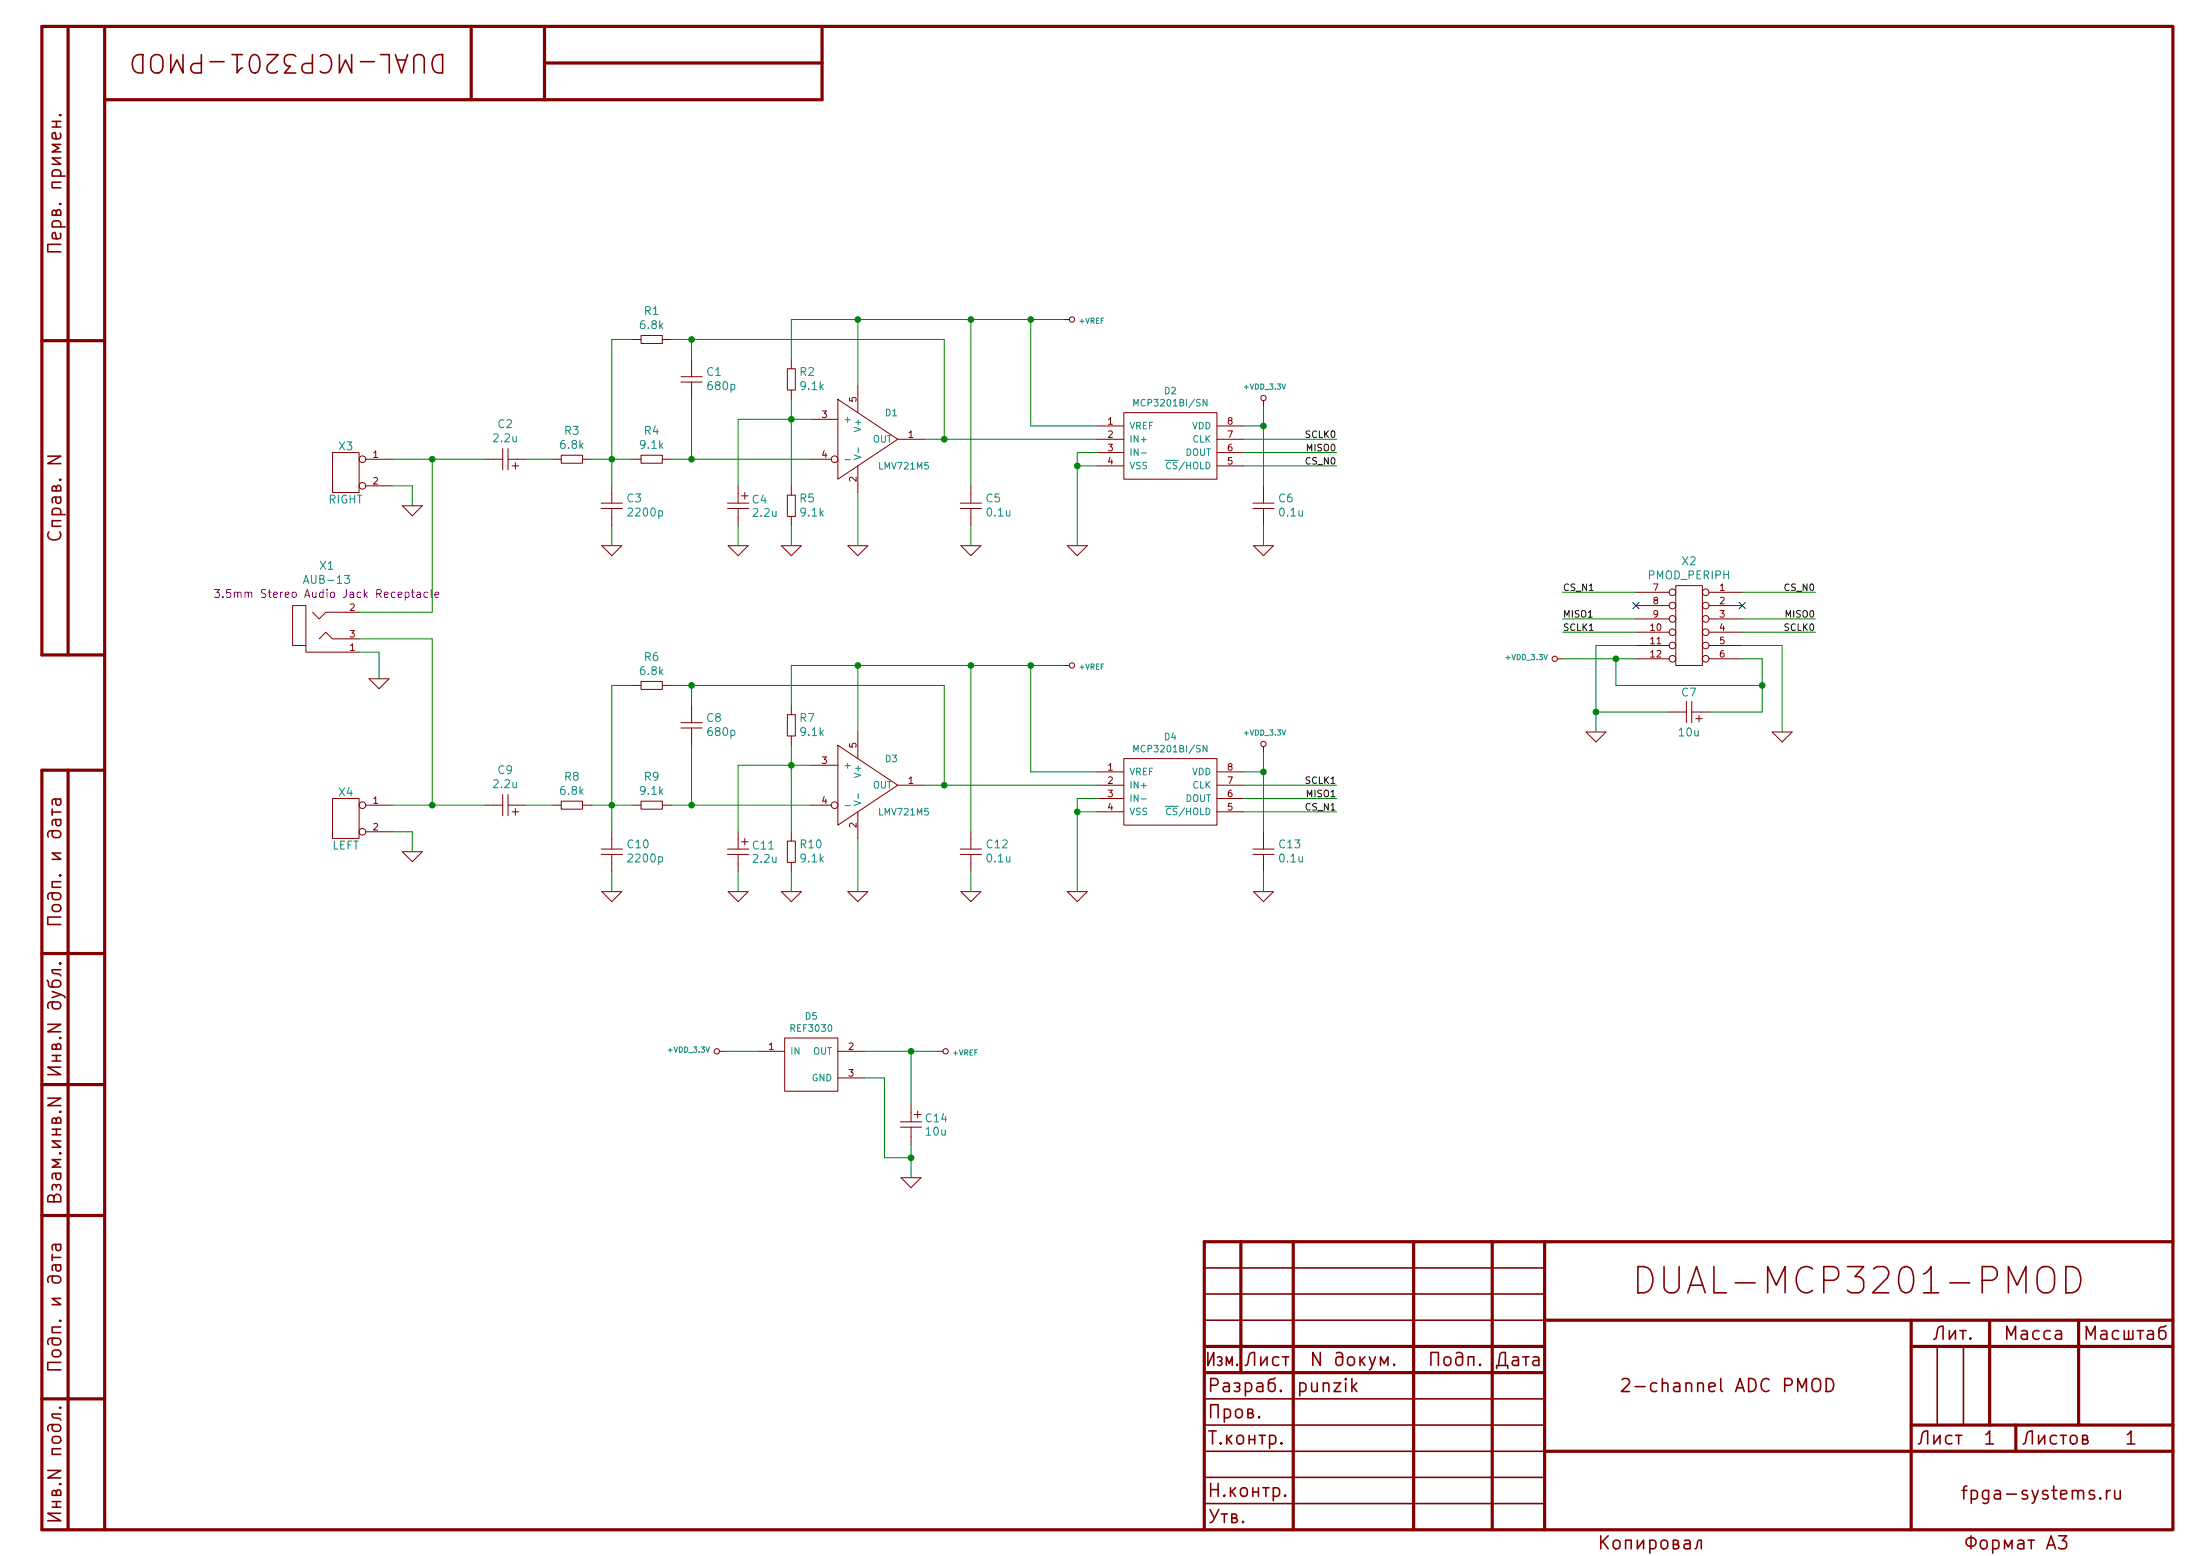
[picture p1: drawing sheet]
EESchema Schematic File Version 4
EELAYER 30 0
EELAYER END
$Descr A3 16535 11693
encoding utf-8
Sheet 1 1
Title "2-channel ADC PMOD"
Date "2021-01-25"
Rev "1.0"
Comp "fpga-systems.ru"
Comment1 "DUAL-MCP3201-PMOD"
Comment2 "punzik"
Comment3 ""
Comment4 ""
$EndDescr
$Comp
L dual-mcp3201-pmod:LMV721-5 D1
U 1 1
P 6500 3100
F 0 "D1" H 6650 3100 50  0000 L CNN
F 1 "LMV721M5" H 6600 2700 50  0000 L CNN
F 2 "Package_TO_SOT_SMD:SOT-23-5_HandSoldering" H 6500 3100 50  0001 C CNN
F 3 "" H 6500 3100 50  0001 C CNN
F 4 "X" H 6500 3100 50  0001 C CNN "Spice_Primitive"
F 5 "lmv721" H 6500 3100 50  0001 C CNN "Spice_Model"
F 6 "Y" H 6500 3100 50  0001 C CNN "Spice_Netlist_Enabled"
F 7 "3 4 1 5 2" H 6500 3100 50  0001 C CNN "Spice_Node_Sequence"
F 8 "spice/lmv721.lib" H 6500 3100 50  0001 C CNN "Spice_Lib_File"
F 9 "OpAMP" H 6500 3100 50  0001 C CNN "Description"
F 10 "SOT-23-5" H 6500 3100 50  0001 C CNN "Package"
F 11 "LMV721M5" H 6500 3100 50  0001 C CNN "PartNumber"
	1    6500 3100
	1    0    0    -1  
$EndComp
$Comp
L dual-mcp3201-pmod:Res R5
U 1 1
P 5950 3800
F 0 "R5" V 6003 3742 60  0000 R CNN
F 1 "9.1k" V 5897 3742 60  0000 R CNN
F 2 "Capacitor_SMD:C_0603_1608Metric_Pad1.05x0.95mm_HandSolder" H 5750 3775 60  0001 C CNN
F 3 "" H 5850 3875 60  0000 C CNN
F 4 "1%" H 5950 3875 60  0001 C CNN "Tolerance"
F 5 "0603" H 6050 4075 60  0001 C CNN "Package"
F 6 "-" H 6150 4175 60  0001 C CNN "PartNumber"
F 7 "SMD Resistor" H 5950 3800 50  0001 C CNN "Description"
	1    5950 3800
	0    -1   -1   0   
$EndComp
$Comp
L dual-mcp3201-pmod:Res R2
U 1 1
P 5950 2850
F 0 "R2" V 6003 2792 60  0000 R CNN
F 1 "9.1k" V 5897 2792 60  0000 R CNN
F 2 "Capacitor_SMD:C_0603_1608Metric_Pad1.05x0.95mm_HandSolder" H 5750 2825 60  0001 C CNN
F 3 "" H 5850 2925 60  0000 C CNN
F 4 "1%" H 5950 2925 60  0001 C CNN "Tolerance"
F 5 "0603" H 6050 3125 60  0001 C CNN "Package"
F 6 "-" H 6150 3225 60  0001 C CNN "PartNumber"
F 7 "SMD Resistor" H 5950 2850 50  0001 C CNN "Description"
	1    5950 2850
	0    -1   -1   0   
$EndComp
Wire Wire Line
	5950 3000 5950 3150
Wire Wire Line
	6100 3150 5950 3150
Connection ~ 5950 3150
Wire Wire Line
	5950 3150 5950 3650
$Comp
L dual-mcp3201-pmod:Res R4
U 1 1
P 4900 3450
F 0 "R4" H 4900 3667 60  0000 C CNN
F 1 "9.1k" H 4900 3561 60  0000 C CNN
F 2 "Capacitor_SMD:C_0603_1608Metric_Pad1.05x0.95mm_HandSolder" H 4700 3425 60  0001 C CNN
F 3 "" H 4800 3525 60  0000 C CNN
F 4 "1%" H 4900 3525 60  0001 C CNN "Tolerance"
F 5 "0603" H 5000 3725 60  0001 C CNN "Package"
F 6 "-" H 5100 3825 60  0001 C CNN "PartNumber"
F 7 "SMD Resistor" H 4900 3450 50  0001 C CNN "Description"
	1    4900 3450
	1    0    0    -1  
$EndComp
$Comp
L dual-mcp3201-pmod:Res R1
U 1 1
P 4900 2550
F 0 "R1" H 4900 2767 60  0000 C CNN
F 1 "6.8k" H 4900 2661 60  0000 C CNN
F 2 "Capacitor_SMD:C_0603_1608Metric_Pad1.05x0.95mm_HandSolder" H 4700 2525 60  0001 C CNN
F 3 "" H 4800 2625 60  0000 C CNN
F 4 "1%" H 4900 2625 60  0001 C CNN "Tolerance"
F 5 "0603" H 5000 2825 60  0001 C CNN "Package"
F 6 "-" H 5100 2925 60  0001 C CNN "PartNumber"
F 7 "SMD Resistor" H 4900 2550 50  0001 C CNN "Description"
	1    4900 2550
	1    0    0    -1  
$EndComp
$Comp
L dual-mcp3201-pmod:Cap C1
U 1 1
P 5200 2850
F 0 "C1" V 5253 2742 60  0000 R CNN
F 1 "680p" V 5147 2742 60  0000 R CNN
F 2 "Capacitor_SMD:C_0603_1608Metric_Pad1.05x0.95mm_HandSolder" H 5200 2850 60  0001 C CNN
F 3 "" H 5100 2925 60  0000 C CNN
F 4 "50V" H 5275 2775 50  0001 L CNN "Voltage"
F 5 "NP0" H 5300 3125 50  0001 C CNN "Type"
F 6 "-" H 5400 3225 50  0001 C CNN "Tolerance"
F 7 "0603" H 5500 3325 50  0001 C CNN "Package"
F 8 "-" H 5600 3425 50  0001 C CNN "PartNumber"
F 9 "SMD Ceramic Capacitor NP0" H 5200 2850 50  0001 C CNN "Description"
	1    5200 2850
	0    -1   -1   0   
$EndComp
Wire Wire Line
	5050 3450 5200 3450
Wire Wire Line
	5200 3000 5200 3450
Connection ~ 5200 3450
Wire Wire Line
	5200 3450 6100 3450
Wire Wire Line
	5050 2550 5200 2550
Wire Wire Line
	7100 2550 7100 3300
Wire Wire Line
	7100 3300 6950 3300
Wire Wire Line
	5200 2700 5200 2550
Connection ~ 5200 2550
Wire Wire Line
	5200 2550 7100 2550
$Comp
L dual-mcp3201-pmod:Cap C3
U 1 1
P 4600 3800
F 0 "C3" V 4653 3692 60  0000 R CNN
F 1 "2200p" V 4547 3692 60  0000 R CNN
F 2 "Capacitor_SMD:C_0603_1608Metric_Pad1.05x0.95mm_HandSolder" H 4600 3800 60  0001 C CNN
F 3 "" H 4500 3875 60  0000 C CNN
F 4 "50V" H 4675 3725 50  0001 L CNN "Voltage"
F 5 "NP0" H 4700 4075 50  0001 C CNN "Type"
F 6 "-" H 4800 4175 50  0001 C CNN "Tolerance"
F 7 "0603" H 4900 4275 50  0001 C CNN "Package"
F 8 "-" H 5000 4375 50  0001 C CNN "PartNumber"
F 9 "SMD Ceramic Capacitor NP0" H 4600 3800 50  0001 C CNN "Description"
	1    4600 3800
	0    -1   -1   0   
$EndComp
$Comp
L dual-mcp3201-pmod:Res R3
U 1 1
P 4300 3450
F 0 "R3" H 4300 3667 60  0000 C CNN
F 1 "6.8k" H 4300 3561 60  0000 C CNN
F 2 "Capacitor_SMD:C_0603_1608Metric_Pad1.05x0.95mm_HandSolder" H 4100 3425 60  0001 C CNN
F 3 "" H 4200 3525 60  0000 C CNN
F 4 "1%" H 4300 3525 60  0001 C CNN "Tolerance"
F 5 "0603" H 4400 3725 60  0001 C CNN "Package"
F 6 "-" H 4500 3825 60  0001 C CNN "PartNumber"
F 7 "SMD Resistor" H 4300 3450 50  0001 C CNN "Description"
	1    4300 3450
	1    0    0    -1  
$EndComp
Wire Wire Line
	4450 3450 4600 3450
Wire Wire Line
	4600 3650 4600 3450
Connection ~ 4600 3450
Wire Wire Line
	4600 3450 4750 3450
Wire Wire Line
	4750 2550 4600 2550
Wire Wire Line
	4600 2550 4600 3450
$Comp
L dual-mcp3201-pmod:GND #PWR03
U 1 1
P 4600 4100
F 0 "#PWR03" H 4600 4100 30  0001 C CNN
F 1 "GND" H 4600 4030 30  0001 C CNN
F 2 "" H 4600 4100 60  0000 C CNN
F 3 "" H 4600 4100 60  0000 C CNN
	1    4600 4100
	1    0    0    -1  
$EndComp
Wire Wire Line
	4600 4100 4600 3950
$Comp
L dual-mcp3201-pmod:GND #PWR05
U 1 1
P 5950 4100
F 0 "#PWR05" H 5950 4100 30  0001 C CNN
F 1 "GND" H 5950 4030 30  0001 C CNN
F 2 "" H 5950 4100 60  0000 C CNN
F 3 "" H 5950 4100 60  0000 C CNN
	1    5950 4100
	1    0    0    -1  
$EndComp
Wire Wire Line
	5950 4100 5950 3950
$Comp
L dual-mcp3201-pmod:GND #PWR06
U 1 1
P 6450 4100
F 0 "#PWR06" H 6450 4100 30  0001 C CNN
F 1 "GND" H 6450 4030 30  0001 C CNN
F 2 "" H 6450 4100 60  0000 C CNN
F 3 "" H 6450 4100 60  0000 C CNN
	1    6450 4100
	1    0    0    -1  
$EndComp
Wire Wire Line
	6450 4100 6450 3700
Connection ~ 7100 3300
$Comp
L dual-mcp3201-pmod:CapPol C2
U 1 1
P 3800 3450
F 0 "C2" H 3800 3717 60  0000 C CNN
F 1 "2.2u" H 3800 3611 60  0000 C CNN
F 2 "Capacitor_Tantalum_SMD:CP_EIA-3216-18_Kemet-A_Pad1.58x1.35mm_HandSolder" H 3800 3450 60  0001 C CNN
F 3 "" H 3700 3525 60  0000 C CNN
F 4 "10V" H 3875 3375 50  0001 L CNN "Voltage"
F 5 "Tantalum" H 3900 3725 50  0001 C CNN "Type"
F 6 "-" H 4000 3825 50  0001 C CNN "Tolerance"
F 7 "A-CASE" H 4100 3925 50  0001 C CNN "Package"
F 8 "293D225X9010A2TE3" H 4200 4025 50  0001 C CNN "PartNumber"
F 9 "SMD Tantalum Capacitor" H 3800 3450 50  0001 C CNN "Description"
	1    3800 3450
	-1   0    0    -1  
$EndComp
Wire Wire Line
	3950 3450 4150 3450
$Comp
L dual-mcp3201-pmod:CapPol C14
U 1 1
P 6850 8450
F 0 "C14" V 6800 8350 60  0000 R CNN
F 1 "10u" V 6900 8350 60  0000 R CNN
F 2 "Capacitor_Tantalum_SMD:CP_EIA-3216-18_Kemet-A_Pad1.58x1.35mm_HandSolder" H 6850 8450 60  0001 C CNN
F 3 "" H 6750 8525 60  0000 C CNN
F 4 "10V" H 6925 8375 50  0001 L CNN "Voltage"
F 5 "Tantalum" H 6950 8725 50  0001 C CNN "Type"
F 6 "-" H 7050 8825 50  0001 C CNN "Tolerance"
F 7 "A-CASE" H 7150 8925 50  0001 C CNN "Package"
F 8 "293D106X9010A2TE3" H 7250 9025 50  0001 C CNN "PartNumber"
F 9 "SMD Tantalum Capacitor" H 6850 8450 50  0001 C CNN "Description"
	1    6850 8450
	0    -1   1    0   
$EndComp
$Comp
L dual-mcp3201-pmod:GND #PWR025
U 1 1
P 6850 8850
F 0 "#PWR025" H 6850 8850 30  0001 C CNN
F 1 "GND" H 6850 8780 30  0001 C CNN
F 2 "" H 6850 8850 60  0000 C CNN
F 3 "" H 6850 8850 60  0000 C CNN
	1    6850 8850
	1    0    0    -1  
$EndComp
Wire Wire Line
	6850 8850 6850 8700
Wire Wire Line
	7300 3650 7300 2400
Wire Wire Line
	6450 2400 6450 2900
$Comp
L dual-mcp3201-pmod:GND #PWR04
U 1 1
P 5550 4100
F 0 "#PWR04" H 5550 4100 30  0001 C CNN
F 1 "GND" H 5550 4030 30  0001 C CNN
F 2 "" H 5550 4100 60  0000 C CNN
F 3 "" H 5550 4100 60  0000 C CNN
	1    5550 4100
	1    0    0    -1  
$EndComp
Wire Wire Line
	5550 4100 5550 3950
Wire Wire Line
	5550 3650 5550 3150
Wire Wire Line
	5550 3150 5950 3150
$Comp
L dual-mcp3201-pmod:+VDD_3.3V #PWR023
U 1 1
P 5450 7900
F 0 "#PWR023" H 5450 7860 30  0001 C CNN
F 1 "+VDD_3.3V" V 5459 8008 40  0000 L CNN
F 2 "" H 5450 7900 60  0000 C CNN
F 3 "" H 5450 7900 60  0000 C CNN
	1    5450 7900
	0    -1   -1   0   
$EndComp
$Comp
L dual-mcp3201-pmod:+VREF #PWR024
U 1 1
P 7050 7900
F 0 "#PWR024" H 7050 7860 30  0001 C CNN
F 1 "+VREF" V 7059 8008 40  0000 L CNN
F 2 "" H 7050 7900 60  0000 C CNN
F 3 "" H 7050 7900 60  0000 C CNN
	1    7050 7900
	0    1    1    0   
$EndComp
$Comp
L dual-mcp3201-pmod:MCP3201 D2
U 1 1
P 8800 3100
F 0 "D2" H 8800 3265 50  0000 C CNN
F 1 "MCP3201BI/SN" H 8800 3174 50  0000 C CNN
F 2 "Package_SO:SOP-8_3.76x4.96mm_P1.27mm" H 8800 3100 50  0001 C CNN
F 3 "" H 8800 3100 50  0001 C CNN
F 4 "ADC" H 8800 3100 50  0001 C CNN "Description"
F 5 "SO-8-150" H 8800 3100 50  0001 C CNN "Package"
F 6 "MCP3201BI/SN" H 8800 3100 50  0001 C CNN "PartNumber"
	1    8800 3100
	1    0    0    -1  
$EndComp
$Comp
L dual-mcp3201-pmod:REF30xx D5
U 1 1
P 6100 7800
F 0 "D5" H 6100 7965 50  0000 C CNN
F 1 "REF3030" H 6100 7874 50  0000 C CNN
F 2 "Package_TO_SOT_SMD:SOT-23_Handsoldering" H 6100 7800 50  0001 C CNN
F 3 "" H 6100 7800 50  0001 C CNN
F 4 "LDO Reference Voltage Source" H 6100 7800 50  0001 C CNN "Description"
F 5 "SOT-23-3" H 6100 7800 50  0001 C CNN "Package"
F 6 "REF3030" H 6100 7800 50  0001 C CNN "PartNumber"
	1    6100 7800
	1    0    0    -1  
$EndComp
Wire Wire Line
	7100 3300 8250 3300
$Comp
L dual-mcp3201-pmod:GND #PWR08
U 1 1
P 8100 4100
F 0 "#PWR08" H 8100 4100 30  0001 C CNN
F 1 "GND" H 8100 4030 30  0001 C CNN
F 2 "" H 8100 4100 60  0000 C CNN
F 3 "" H 8100 4100 60  0000 C CNN
	1    8100 4100
	1    0    0    -1  
$EndComp
Wire Wire Line
	8100 4100 8100 3500
Wire Wire Line
	8100 3400 8250 3400
Wire Wire Line
	8250 3500 8100 3500
Connection ~ 8100 3500
Wire Wire Line
	8100 3500 8100 3400
$Comp
L dual-mcp3201-pmod:+VREF #PWR01
U 1 1
P 8000 2400
F 0 "#PWR01" H 8000 2360 30  0001 C CNN
F 1 "+VREF" V 8009 2508 40  0000 L CNN
F 2 "" H 8000 2400 60  0000 C CNN
F 3 "" H 8000 2400 60  0000 C CNN
	1    8000 2400
	0    1    1    0   
$EndComp
Wire Wire Line
	5950 2700 5950 2400
Wire Wire Line
	5950 2400 6450 2400
Connection ~ 6450 2400
Wire Wire Line
	5450 7900 5700 7900
Wire Wire Line
	7050 7900 6850 7900
$Comp
L dual-mcp3201-pmod:Cap C5
U 1 1
P 7300 3800
F 0 "C5" V 7353 3692 60  0000 R CNN
F 1 "0.1u" V 7247 3692 60  0000 R CNN
F 2 "Capacitor_SMD:C_0603_1608Metric_Pad1.05x0.95mm_HandSolder" H 7300 3800 60  0001 C CNN
F 3 "" H 7200 3875 60  0000 C CNN
F 4 "16V" H 7375 3725 50  0001 L CNN "Voltage"
F 5 "X7R" H 7400 4075 50  0001 C CNN "Type"
F 6 "-" H 7500 4175 50  0001 C CNN "Tolerance"
F 7 "0603" H 7600 4275 50  0001 C CNN "Package"
F 8 "-" H 7700 4375 50  0001 C CNN "PartNumber"
F 9 "SMD Ceramic Capacitor X7R" H 7300 3800 50  0001 C CNN "Description"
	1    7300 3800
	0    -1   -1   0   
$EndComp
$Comp
L dual-mcp3201-pmod:GND #PWR07
U 1 1
P 7300 4100
F 0 "#PWR07" H 7300 4100 30  0001 C CNN
F 1 "GND" H 7300 4030 30  0001 C CNN
F 2 "" H 7300 4100 60  0000 C CNN
F 3 "" H 7300 4100 60  0000 C CNN
	1    7300 4100
	1    0    0    -1  
$EndComp
Wire Wire Line
	7300 4100 7300 3950
Wire Wire Line
	7750 3200 8250 3200
Wire Wire Line
	7750 3200 7750 2400
Connection ~ 7750 2400
$Comp
L dual-mcp3201-pmod:Cap C6
U 1 1
P 9500 3800
F 0 "C6" V 9553 3692 60  0000 R CNN
F 1 "0.1u" V 9447 3692 60  0000 R CNN
F 2 "Capacitor_SMD:C_0603_1608Metric_Pad1.05x0.95mm_HandSolder" H 9500 3800 60  0001 C CNN
F 3 "" H 9400 3875 60  0000 C CNN
F 4 "16V" H 9575 3725 50  0001 L CNN "Voltage"
F 5 "X7R" H 9600 4075 50  0001 C CNN "Type"
F 6 "-" H 9700 4175 50  0001 C CNN "Tolerance"
F 7 "0603" H 9800 4275 50  0001 C CNN "Package"
F 8 "-" H 9900 4375 50  0001 C CNN "PartNumber"
F 9 "SMD Ceramic Capacitor X7R" H 9500 3800 50  0001 C CNN "Description"
	1    9500 3800
	0    -1   -1   0   
$EndComp
$Comp
L dual-mcp3201-pmod:GND #PWR09
U 1 1
P 9500 4100
F 0 "#PWR09" H 9500 4100 30  0001 C CNN
F 1 "GND" H 9500 4030 30  0001 C CNN
F 2 "" H 9500 4100 60  0000 C CNN
F 3 "" H 9500 4100 60  0000 C CNN
	1    9500 4100
	1    0    0    -1  
$EndComp
Wire Wire Line
	9500 4100 9500 3950
Wire Wire Line
	9500 3650 9500 3200
Wire Wire Line
	9500 3200 9350 3200
$Comp
L dual-mcp3201-pmod:+VDD_3.3V #PWR02
U 1 1
P 9500 3050
F 0 "#PWR02" H 9500 3010 30  0001 C CNN
F 1 "+VDD_3.3V" H 9509 3196 40  0000 C CNN
F 2 "" H 9500 3050 60  0000 C CNN
F 3 "" H 9500 3050 60  0000 C CNN
	1    9500 3050
	1    0    0    -1  
$EndComp
Wire Wire Line
	9500 3050 9500 3200
Connection ~ 9500 3200
Wire Wire Line
	6650 8100 6500 8100
Wire Wire Line
	6450 2400 7300 2400
Connection ~ 7300 2400
Wire Wire Line
	7300 2400 7750 2400
Wire Wire Line
	6850 7900 6850 8300
Connection ~ 6850 7900
Wire Wire Line
	6850 7900 6500 7900
Wire Wire Line
	6650 8700 6850 8700
Wire Wire Line
	6650 8100 6650 8700
Connection ~ 6850 8700
Wire Wire Line
	6850 8700 6850 8600
Wire Wire Line
	7750 2400 8000 2400
$Comp
L dual-mcp3201-pmod:LMV721-5 D3
U 1 1
P 6500 5700
F 0 "D3" H 6650 5700 50  0000 L CNN
F 1 "LMV721M5" H 6600 5300 50  0000 L CNN
F 2 "Package_TO_SOT_SMD:SOT-23-5_HandSoldering" H 6500 5700 50  0001 C CNN
F 3 "" H 6500 5700 50  0001 C CNN
F 4 "X" H 6500 5700 50  0001 C CNN "Spice_Primitive"
F 5 "lmv721" H 6500 5700 50  0001 C CNN "Spice_Model"
F 6 "Y" H 6500 5700 50  0001 C CNN "Spice_Netlist_Enabled"
F 7 "3 4 1 5 2" H 6500 5700 50  0001 C CNN "Spice_Node_Sequence"
F 8 "spice/lmv721.lib" H 6500 5700 50  0001 C CNN "Spice_Lib_File"
F 9 "OpAMP" H 6500 5700 50  0001 C CNN "Description"
F 10 "SOT-23-5" H 6500 5700 50  0001 C CNN "Package"
F 11 "LMV721M5" H 6500 5700 50  0001 C CNN "PartNumber"
	1    6500 5700
	1    0    0    -1  
$EndComp
$Comp
L dual-mcp3201-pmod:Res R10
U 1 1
P 5950 6400
F 0 "R10" V 6003 6342 60  0000 R CNN
F 1 "9.1k" V 5897 6342 60  0000 R CNN
F 2 "Capacitor_SMD:C_0603_1608Metric_Pad1.05x0.95mm_HandSolder" H 5750 6375 60  0001 C CNN
F 3 "" H 5850 6475 60  0000 C CNN
F 4 "1%" H 5950 6475 60  0001 C CNN "Tolerance"
F 5 "0603" H 6050 6675 60  0001 C CNN "Package"
F 6 "-" H 6150 6775 60  0001 C CNN "PartNumber"
F 7 "SMD Resistor" H 5950 6400 50  0001 C CNN "Description"
	1    5950 6400
	0    -1   -1   0   
$EndComp
$Comp
L dual-mcp3201-pmod:Res R7
U 1 1
P 5950 5450
F 0 "R7" V 6003 5392 60  0000 R CNN
F 1 "9.1k" V 5897 5392 60  0000 R CNN
F 2 "Capacitor_SMD:C_0603_1608Metric_Pad1.05x0.95mm_HandSolder" H 5750 5425 60  0001 C CNN
F 3 "" H 5850 5525 60  0000 C CNN
F 4 "1%" H 5950 5525 60  0001 C CNN "Tolerance"
F 5 "0603" H 6050 5725 60  0001 C CNN "Package"
F 6 "-" H 6150 5825 60  0001 C CNN "PartNumber"
F 7 "SMD Resistor" H 5950 5450 50  0001 C CNN "Description"
	1    5950 5450
	0    -1   -1   0   
$EndComp
Wire Wire Line
	5950 5600 5950 5750
Wire Wire Line
	6100 5750 5950 5750
Connection ~ 5950 5750
Wire Wire Line
	5950 5750 5950 6250
$Comp
L dual-mcp3201-pmod:Res R9
U 1 1
P 4900 6050
F 0 "R9" H 4900 6267 60  0000 C CNN
F 1 "9.1k" H 4900 6161 60  0000 C CNN
F 2 "Capacitor_SMD:C_0603_1608Metric_Pad1.05x0.95mm_HandSolder" H 4700 6025 60  0001 C CNN
F 3 "" H 4800 6125 60  0000 C CNN
F 4 "1%" H 4900 6125 60  0001 C CNN "Tolerance"
F 5 "0603" H 5000 6325 60  0001 C CNN "Package"
F 6 "-" H 5100 6425 60  0001 C CNN "PartNumber"
F 7 "SMD Resistor" H 4900 6050 50  0001 C CNN "Description"
	1    4900 6050
	1    0    0    -1  
$EndComp
$Comp
L dual-mcp3201-pmod:Res R6
U 1 1
P 4900 5150
F 0 "R6" H 4900 5367 60  0000 C CNN
F 1 "6.8k" H 4900 5261 60  0000 C CNN
F 2 "Capacitor_SMD:C_0603_1608Metric_Pad1.05x0.95mm_HandSolder" H 4700 5125 60  0001 C CNN
F 3 "" H 4800 5225 60  0000 C CNN
F 4 "1%" H 4900 5225 60  0001 C CNN "Tolerance"
F 5 "0603" H 5000 5425 60  0001 C CNN "Package"
F 6 "-" H 5100 5525 60  0001 C CNN "PartNumber"
F 7 "SMD Resistor" H 4900 5150 50  0001 C CNN "Description"
	1    4900 5150
	1    0    0    -1  
$EndComp
$Comp
L dual-mcp3201-pmod:Cap C8
U 1 1
P 5200 5450
F 0 "C8" V 5253 5342 60  0000 R CNN
F 1 "680p" V 5147 5342 60  0000 R CNN
F 2 "Capacitor_SMD:C_0603_1608Metric_Pad1.05x0.95mm_HandSolder" H 5200 5450 60  0001 C CNN
F 3 "" H 5100 5525 60  0000 C CNN
F 4 "50V" H 5275 5375 50  0001 L CNN "Voltage"
F 5 "NP0" H 5300 5725 50  0001 C CNN "Type"
F 6 "-" H 5400 5825 50  0001 C CNN "Tolerance"
F 7 "0603" H 5500 5925 50  0001 C CNN "Package"
F 8 "-" H 5600 6025 50  0001 C CNN "PartNumber"
F 9 "SMD Ceramic Capacitor NP0" H 5200 5450 50  0001 C CNN "Description"
	1    5200 5450
	0    -1   -1   0   
$EndComp
Wire Wire Line
	5050 6050 5200 6050
Wire Wire Line
	5200 5600 5200 6050
Connection ~ 5200 6050
Wire Wire Line
	5200 6050 6100 6050
Wire Wire Line
	5050 5150 5200 5150
Wire Wire Line
	7100 5150 7100 5900
Wire Wire Line
	7100 5900 6950 5900
Wire Wire Line
	5200 5300 5200 5150
Connection ~ 5200 5150
Wire Wire Line
	5200 5150 7100 5150
$Comp
L dual-mcp3201-pmod:Cap C10
U 1 1
P 4600 6400
F 0 "C10" V 4653 6292 60  0000 R CNN
F 1 "2200p" V 4547 6292 60  0000 R CNN
F 2 "Capacitor_SMD:C_0603_1608Metric_Pad1.05x0.95mm_HandSolder" H 4600 6400 60  0001 C CNN
F 3 "" H 4500 6475 60  0000 C CNN
F 4 "50V" H 4675 6325 50  0001 L CNN "Voltage"
F 5 "NP0" H 4700 6675 50  0001 C CNN "Type"
F 6 "-" H 4800 6775 50  0001 C CNN "Tolerance"
F 7 "0603" H 4900 6875 50  0001 C CNN "Package"
F 8 "-" H 5000 6975 50  0001 C CNN "PartNumber"
F 9 "SMD Ceramic Capacitor NP0" H 4600 6400 50  0001 C CNN "Description"
	1    4600 6400
	0    -1   -1   0   
$EndComp
$Comp
L dual-mcp3201-pmod:Res R8
U 1 1
P 4300 6050
F 0 "R8" H 4300 6267 60  0000 C CNN
F 1 "6.8k" H 4300 6161 60  0000 C CNN
F 2 "Capacitor_SMD:C_0603_1608Metric_Pad1.05x0.95mm_HandSolder" H 4100 6025 60  0001 C CNN
F 3 "" H 4200 6125 60  0000 C CNN
F 4 "1%" H 4300 6125 60  0001 C CNN "Tolerance"
F 5 "0603" H 4400 6325 60  0001 C CNN "Package"
F 6 "-" H 4500 6425 60  0001 C CNN "PartNumber"
F 7 "SMD Resistor" H 4300 6050 50  0001 C CNN "Description"
	1    4300 6050
	1    0    0    -1  
$EndComp
Wire Wire Line
	4450 6050 4600 6050
Wire Wire Line
	4600 6250 4600 6050
Connection ~ 4600 6050
Wire Wire Line
	4600 6050 4750 6050
Wire Wire Line
	4750 5150 4600 5150
Wire Wire Line
	4600 5150 4600 6050
$Comp
L dual-mcp3201-pmod:GND #PWR016
U 1 1
P 4600 6700
F 0 "#PWR016" H 4600 6700 30  0001 C CNN
F 1 "GND" H 4600 6630 30  0001 C CNN
F 2 "" H 4600 6700 60  0000 C CNN
F 3 "" H 4600 6700 60  0000 C CNN
	1    4600 6700
	1    0    0    -1  
$EndComp
Wire Wire Line
	4600 6700 4600 6550
$Comp
L dual-mcp3201-pmod:GND #PWR018
U 1 1
P 5950 6700
F 0 "#PWR018" H 5950 6700 30  0001 C CNN
F 1 "GND" H 5950 6630 30  0001 C CNN
F 2 "" H 5950 6700 60  0000 C CNN
F 3 "" H 5950 6700 60  0000 C CNN
	1    5950 6700
	1    0    0    -1  
$EndComp
Wire Wire Line
	5950 6700 5950 6550
$Comp
L dual-mcp3201-pmod:GND #PWR019
U 1 1
P 6450 6700
F 0 "#PWR019" H 6450 6700 30  0001 C CNN
F 1 "GND" H 6450 6630 30  0001 C CNN
F 2 "" H 6450 6700 60  0000 C CNN
F 3 "" H 6450 6700 60  0000 C CNN
	1    6450 6700
	1    0    0    -1  
$EndComp
Wire Wire Line
	6450 6700 6450 6300
Connection ~ 7100 5900
$Comp
L dual-mcp3201-pmod:CapPol C9
U 1 1
P 3800 6050
F 0 "C9" H 3800 6317 60  0000 C CNN
F 1 "2.2u" H 3800 6211 60  0000 C CNN
F 2 "Capacitor_Tantalum_SMD:CP_EIA-3216-18_Kemet-A_Pad1.58x1.35mm_HandSolder" H 3800 6050 60  0001 C CNN
F 3 "" H 3700 6125 60  0000 C CNN
F 4 "10V" H 3875 5975 50  0001 L CNN "Voltage"
F 5 "Tantalum" H 3900 6325 50  0001 C CNN "Type"
F 6 "-" H 4000 6425 50  0001 C CNN "Tolerance"
F 7 "A-CASE" H 4100 6525 50  0001 C CNN "Package"
F 8 "293D225X9010A2TE3" H 4200 6625 50  0001 C CNN "PartNumber"
F 9 "SMD Tantalum Capacitor" H 3800 6050 50  0001 C CNN "Description"
	1    3800 6050
	-1   0    0    -1  
$EndComp
Wire Wire Line
	3950 6050 4150 6050
Wire Wire Line
	7300 6250 7300 5000
Wire Wire Line
	6450 5000 6450 5500
$Comp
L dual-mcp3201-pmod:GND #PWR017
U 1 1
P 5550 6700
F 0 "#PWR017" H 5550 6700 30  0001 C CNN
F 1 "GND" H 5550 6630 30  0001 C CNN
F 2 "" H 5550 6700 60  0000 C CNN
F 3 "" H 5550 6700 60  0000 C CNN
	1    5550 6700
	1    0    0    -1  
$EndComp
Wire Wire Line
	5550 6700 5550 6550
Wire Wire Line
	5550 6250 5550 5750
Wire Wire Line
	5550 5750 5950 5750
$Comp
L dual-mcp3201-pmod:MCP3201 D4
U 1 1
P 8800 5700
F 0 "D4" H 8800 5865 50  0000 C CNN
F 1 "MCP3201BI/SN" H 8800 5774 50  0000 C CNN
F 2 "Package_SO:SOP-8_3.76x4.96mm_P1.27mm" H 8800 5700 50  0001 C CNN
F 3 "" H 8800 5700 50  0001 C CNN
F 4 "ADC" H 8800 5700 50  0001 C CNN "Description"
F 5 "SO-8-150" H 8800 5700 50  0001 C CNN "Package"
F 6 "MCP3201BI/SN" H 8800 5700 50  0001 C CNN "PartNumber"
	1    8800 5700
	1    0    0    -1  
$EndComp
Wire Wire Line
	7100 5900 8250 5900
$Comp
L dual-mcp3201-pmod:GND #PWR021
U 1 1
P 8100 6700
F 0 "#PWR021" H 8100 6700 30  0001 C CNN
F 1 "GND" H 8100 6630 30  0001 C CNN
F 2 "" H 8100 6700 60  0000 C CNN
F 3 "" H 8100 6700 60  0000 C CNN
	1    8100 6700
	1    0    0    -1  
$EndComp
Wire Wire Line
	8100 6700 8100 6100
Wire Wire Line
	8100 6000 8250 6000
Wire Wire Line
	8250 6100 8100 6100
Connection ~ 8100 6100
Wire Wire Line
	8100 6100 8100 6000
$Comp
L dual-mcp3201-pmod:+VREF #PWR011
U 1 1
P 8000 5000
F 0 "#PWR011" H 8000 4960 30  0001 C CNN
F 1 "+VREF" V 8009 5108 40  0000 L CNN
F 2 "" H 8000 5000 60  0000 C CNN
F 3 "" H 8000 5000 60  0000 C CNN
	1    8000 5000
	0    1    1    0   
$EndComp
Wire Wire Line
	5950 5300 5950 5000
Wire Wire Line
	5950 5000 6450 5000
Connection ~ 6450 5000
$Comp
L dual-mcp3201-pmod:Cap C12
U 1 1
P 7300 6400
F 0 "C12" V 7353 6292 60  0000 R CNN
F 1 "0.1u" V 7247 6292 60  0000 R CNN
F 2 "Capacitor_SMD:C_0603_1608Metric_Pad1.05x0.95mm_HandSolder" H 7300 6400 60  0001 C CNN
F 3 "" H 7200 6475 60  0000 C CNN
F 4 "16V" H 7375 6325 50  0001 L CNN "Voltage"
F 5 "X7R" H 7400 6675 50  0001 C CNN "Type"
F 6 "-" H 7500 6775 50  0001 C CNN "Tolerance"
F 7 "0603" H 7600 6875 50  0001 C CNN "Package"
F 8 "-" H 7700 6975 50  0001 C CNN "PartNumber"
F 9 "SMD Ceramic Capacitor X7R" H 7300 6400 50  0001 C CNN "Description"
	1    7300 6400
	0    -1   -1   0   
$EndComp
$Comp
L dual-mcp3201-pmod:GND #PWR020
U 1 1
P 7300 6700
F 0 "#PWR020" H 7300 6700 30  0001 C CNN
F 1 "GND" H 7300 6630 30  0001 C CNN
F 2 "" H 7300 6700 60  0000 C CNN
F 3 "" H 7300 6700 60  0000 C CNN
	1    7300 6700
	1    0    0    -1  
$EndComp
Wire Wire Line
	7300 6700 7300 6550
Wire Wire Line
	7750 5800 8250 5800
Wire Wire Line
	7750 5800 7750 5000
Connection ~ 7750 5000
$Comp
L dual-mcp3201-pmod:Cap C13
U 1 1
P 9500 6400
F 0 "C13" V 9553 6292 60  0000 R CNN
F 1 "0.1u" V 9447 6292 60  0000 R CNN
F 2 "Capacitor_SMD:C_0603_1608Metric_Pad1.05x0.95mm_HandSolder" H 9500 6400 60  0001 C CNN
F 3 "" H 9400 6475 60  0000 C CNN
F 4 "16V" H 9575 6325 50  0001 L CNN "Voltage"
F 5 "X7R" H 9600 6675 50  0001 C CNN "Type"
F 6 "-" H 9700 6775 50  0001 C CNN "Tolerance"
F 7 "0603" H 9800 6875 50  0001 C CNN "Package"
F 8 "-" H 9900 6975 50  0001 C CNN "PartNumber"
F 9 "SMD Ceramic Capacitor X7R" H 9500 6400 50  0001 C CNN "Description"
	1    9500 6400
	0    -1   -1   0   
$EndComp
$Comp
L dual-mcp3201-pmod:GND #PWR022
U 1 1
P 9500 6700
F 0 "#PWR022" H 9500 6700 30  0001 C CNN
F 1 "GND" H 9500 6630 30  0001 C CNN
F 2 "" H 9500 6700 60  0000 C CNN
F 3 "" H 9500 6700 60  0000 C CNN
	1    9500 6700
	1    0    0    -1  
$EndComp
Wire Wire Line
	9500 6700 9500 6550
Wire Wire Line
	9500 6250 9500 5800
Wire Wire Line
	9500 5800 9350 5800
$Comp
L dual-mcp3201-pmod:+VDD_3.3V #PWR015
U 1 1
P 9500 5650
F 0 "#PWR015" H 9500 5610 30  0001 C CNN
F 1 "+VDD_3.3V" H 9509 5796 40  0000 C CNN
F 2 "" H 9500 5650 60  0000 C CNN
F 3 "" H 9500 5650 60  0000 C CNN
	1    9500 5650
	1    0    0    -1  
$EndComp
Wire Wire Line
	9500 5650 9500 5800
Connection ~ 9500 5800
Wire Wire Line
	6450 5000 7300 5000
Connection ~ 7300 5000
Wire Wire Line
	7300 5000 7750 5000
Wire Wire Line
	7750 5000 8000 5000
$Comp
L dual-mcp3201-pmod:JACK_3_5MM_ST_AUB_13 X1
U 1 1
P 2700 4600
F 0 "X1" H 2458 4953 60  0000 C CNN
F 1 "AUB-13" H 2458 4847 60  0000 C CNN
F 2 "local:JACK_ST_AUB_13" H 3200 3000 60  0001 C CNN
F 3 "" H 3300 3100 60  0001 C CNN
F 4 "AUB-13" H 2458 4741 60  0001 C CNN "PartNumber"
F 5 "3.5mm Stereo Audio Jack Receptacle" H 2458 4741 60  0000 C CNN "Description"
	1    2700 4600
	1    0    0    -1  
$EndComp
$Comp
L dual-mcp3201-pmod:GND #PWR012
U 1 1
P 2850 5100
F 0 "#PWR012" H 2850 5100 30  0001 C CNN
F 1 "GND" H 2850 5030 30  0001 C CNN
F 2 "" H 2850 5100 60  0000 C CNN
F 3 "" H 2850 5100 60  0000 C CNN
	1    2850 5100
	1    0    0    -1  
$EndComp
Wire Wire Line
	2700 4900 2850 4900
Wire Wire Line
	2850 4900 2850 5100
Wire Wire Line
	2700 4600 3250 4600
Wire Wire Line
	3250 4600 3250 3450
Wire Wire Line
	3250 3450 3650 3450
Wire Wire Line
	2700 4800 3250 4800
Wire Wire Line
	3250 4800 3250 6050
Wire Wire Line
	3250 6050 3650 6050
Wire Wire Line
	12300 4450 11750 4450
Wire Wire Line
	12300 4650 11750 4650
Wire Wire Line
	12300 4750 11750 4750
Wire Wire Line
	13650 4450 13100 4450
Wire Wire Line
	13650 4650 13100 4650
Wire Wire Line
	13650 4750 13100 4750
Text Label 11750 4450 0    50   ~ 0
CS_N1
Text Label 11750 4650 0    50   ~ 0
MISO1
Text Label 11750 4750 0    50   ~ 0
SCLK1
Text Label 13650 4450 2    50   ~ 0
CS_N0
Text Label 13650 4650 2    50   ~ 0
MISO0
Text Label 13650 4750 2    50   ~ 0
SCLK0
NoConn ~ 13100 4550
NoConn ~ 12300 4550
Wire Wire Line
	10050 3500 9350 3500
Wire Wire Line
	10050 3400 9350 3400
Wire Wire Line
	10050 3300 9350 3300
Text Label 10050 3500 2    50   ~ 0
CS_N0
Text Label 10050 3400 2    50   ~ 0
MISO0
Text Label 10050 3300 2    50   ~ 0
SCLK0
Wire Wire Line
	10050 6100 9350 6100
Wire Wire Line
	10050 6000 9350 6000
Wire Wire Line
	10050 5900 9350 5900
Text Label 10050 6100 2    50   ~ 0
CS_N1
Text Label 10050 6000 2    50   ~ 0
MISO1
Text Label 10050 5900 2    50   ~ 0
SCLK1
$Comp
L dual-mcp3201-pmod:GND #PWR013
U 1 1
P 12000 5500
F 0 "#PWR013" H 12000 5500 30  0001 C CNN
F 1 "GND" H 12000 5430 30  0001 C CNN
F 2 "" H 12000 5500 60  0000 C CNN
F 3 "" H 12000 5500 60  0000 C CNN
	1    12000 5500
	1    0    0    -1  
$EndComp
Wire Wire Line
	12300 4950 12150 4950
Wire Wire Line
	12000 5500 12000 5350
Wire Wire Line
	12000 4850 12300 4850
$Comp
L dual-mcp3201-pmod:GND #PWR014
U 1 1
P 13400 5500
F 0 "#PWR014" H 13400 5500 30  0001 C CNN
F 1 "GND" H 13400 5430 30  0001 C CNN
F 2 "" H 13400 5500 60  0000 C CNN
F 3 "" H 13400 5500 60  0000 C CNN
	1    13400 5500
	1    0    0    -1  
$EndComp
Wire Wire Line
	13400 5500 13400 4850
$Comp
L dual-mcp3201-pmod:+VDD_3.3V #PWR010
U 1 1
P 11750 4950
F 0 "#PWR010" H 11750 4910 30  0001 C CNN
F 1 "+VDD_3.3V" V 11759 5058 40  0000 L CNN
F 2 "" H 11750 4950 60  0000 C CNN
F 3 "" H 11750 4950 60  0000 C CNN
	1    11750 4950
	0    -1   -1   0   
$EndComp
Wire Wire Line
	13100 4850 13400 4850
Wire Wire Line
	13100 4950 13250 4950
Wire Wire Line
	13250 4950 13250 5150
Wire Wire Line
	13250 5150 12150 5150
Wire Wire Line
	12150 5150 12150 4950
Connection ~ 12150 4950
Wire Wire Line
	12150 4950 11750 4950
$Comp
L dual-mcp3201-pmod:CapPol C7
U 1 1
P 12700 5350
F 0 "C7" H 12700 5500 60  0000 C CNN
F 1 "10u" H 12700 5200 60  0000 C CNN
F 2 "Capacitor_Tantalum_SMD:CP_EIA-3216-18_Kemet-A_Pad1.58x1.35mm_HandSolder" H 12700 5350 60  0001 C CNN
F 3 "" H 12600 5425 60  0000 C CNN
F 4 "10V" H 12775 5275 50  0001 L CNN "Voltage"
F 5 "Tantalum" H 12800 5625 50  0001 C CNN "Type"
F 6 "-" H 12900 5725 50  0001 C CNN "Tolerance"
F 7 "A-CASE" H 13000 5825 50  0001 C CNN "Package"
F 8 "293D106X9010A2TE3" H 13100 5925 50  0001 C CNN "PartNumber"
F 9 "SMD Tantalum Capacitor" H 12700 5350 50  0001 C CNN "Description"
	1    12700 5350
	-1   0    0    -1  
$EndComp
Wire Wire Line
	12850 5350 13250 5350
Wire Wire Line
	13250 5350 13250 5150
Connection ~ 13250 5150
Wire Wire Line
	12550 5350 12000 5350
Connection ~ 12000 5350
Wire Wire Line
	12000 5350 12000 4850
$Comp
L dual-mcp3201-pmod:PMOD_PERIPH X2
U 1 1
P 12700 4700
F 0 "X2" H 12700 5187 60  0000 C CNN
F 1 "PMOD_PERIPH" H 12700 5081 60  0000 C CNN
F 2 "local:PMOD_PERIPH" H 12700 5081 60  0001 C CNN
F 3 "" H 12700 4700 60  0000 C CNN
F 4 "Right-angle 2.54mm pin-header" H 12700 4700 50  0001 C CNN "Description"
F 5 "PLD-12R (PLD-80R)" H 12700 4700 50  0001 C CNN "PartNumber"
	1    12700 4700
	1    0    0    -1  
$EndComp
$Comp
L dual-mcp3201-pmod:CONN_2 X3
U 1 1
P 2600 3550
F 0 "X3" H 2600 3750 60  0000 C CNN
F 1 "RIGHT" H 2600 3350 60  0000 C CNN
F 2 "Connector_PinHeader_2.54mm:PinHeader_1x02_P2.54mm_Vertical" H 2467 3781 60  0001 C CNN
F 3 "" H 2600 3550 60  0000 C CNN
F 4 "2.54mm 2-pin connector" H 2600 3550 50  0001 C CNN "Description"
F 5 "PLS-2 (PLS-40)" H 2600 3550 50  0001 C CNN "PartNumber"
	1    2600 3550
	-1   0    0    -1  
$EndComp
$Comp
L dual-mcp3201-pmod:CONN_2 X4
U 1 1
P 2600 6150
F 0 "X4" H 2600 6350 60  0000 C CNN
F 1 "LEFT" H 2600 5950 60  0000 C CNN
F 2 "Connector_PinHeader_2.54mm:PinHeader_1x02_P2.54mm_Vertical" H 2467 6381 60  0001 C CNN
F 3 "" H 2600 6150 60  0000 C CNN
F 4 "2.54mm 2-pin connector" H 2600 6150 50  0001 C CNN "Description"
F 5 "PLS-2 (PLS-40)" H 2600 6150 50  0001 C CNN "PartNumber"
	1    2600 6150
	-1   0    0    -1  
$EndComp
Wire Wire Line
	2950 3450 3250 3450
Connection ~ 3250 3450
$Comp
L dual-mcp3201-pmod:GND #PWR026
U 1 1
P 3100 3800
F 0 "#PWR026" H 3100 3800 30  0001 C CNN
F 1 "GND" H 3100 3730 30  0001 C CNN
F 2 "" H 3100 3800 60  0000 C CNN
F 3 "" H 3100 3800 60  0000 C CNN
	1    3100 3800
	1    0    0    -1  
$EndComp
Wire Wire Line
	3100 3800 3100 3650
Wire Wire Line
	3100 3650 2950 3650
Wire Wire Line
	2950 6050 3250 6050
Connection ~ 3250 6050
$Comp
L dual-mcp3201-pmod:GND #PWR027
U 1 1
P 3100 6400
F 0 "#PWR027" H 3100 6400 30  0001 C CNN
F 1 "GND" H 3100 6330 30  0001 C CNN
F 2 "" H 3100 6400 60  0000 C CNN
F 3 "" H 3100 6400 60  0000 C CNN
	1    3100 6400
	1    0    0    -1  
$EndComp
Wire Wire Line
	3100 6400 3100 6250
Wire Wire Line
	3100 6250 2950 6250
$Comp
L dual-mcp3201-pmod:CapPol C11
U 1 1
P 5550 6400
F 0 "C11" V 5500 6300 60  0000 R CNN
F 1 "2.2u" V 5600 6300 60  0000 R CNN
F 2 "Capacitor_Tantalum_SMD:CP_EIA-3216-18_Kemet-A_Pad1.58x1.35mm_HandSolder" H 5550 6400 60  0001 C CNN
F 3 "" H 5450 6475 60  0000 C CNN
F 4 "10V" H 5625 6325 50  0001 L CNN "Voltage"
F 5 "Tantalum" H 5650 6675 50  0001 C CNN "Type"
F 6 "-" H 5750 6775 50  0001 C CNN "Tolerance"
F 7 "A-CASE" H 5850 6875 50  0001 C CNN "Package"
F 8 "293D225X9010A2TE3" H 5950 6975 50  0001 C CNN "PartNumber"
F 9 "SMD Tantalum Capacitor" H 5550 6400 50  0001 C CNN "Description"
	1    5550 6400
	0    -1   1    0   
$EndComp
$Comp
L dual-mcp3201-pmod:CapPol C4
U 1 1
P 5550 3800
F 0 "C4" V 5500 3700 60  0000 R CNN
F 1 "2.2u" V 5600 3700 60  0000 R CNN
F 2 "Capacitor_Tantalum_SMD:CP_EIA-3216-18_Kemet-A_Pad1.58x1.35mm_HandSolder" H 5550 3800 60  0001 C CNN
F 3 "" H 5450 3875 60  0000 C CNN
F 4 "10V" H 5625 3725 50  0001 L CNN "Voltage"
F 5 "Tantalum" H 5650 4075 50  0001 C CNN "Type"
F 6 "-" H 5750 4175 50  0001 C CNN "Tolerance"
F 7 "A-CASE" H 5850 4275 50  0001 C CNN "Package"
F 8 "293D225X9010A2TE3" H 5950 4375 50  0001 C CNN "PartNumber"
F 9 "SMD Tantalum Capacitor" H 5550 3800 50  0001 C CNN "Description"
	1    5550 3800
	0    -1   1    0   
$EndComp
$EndSCHEMATC
